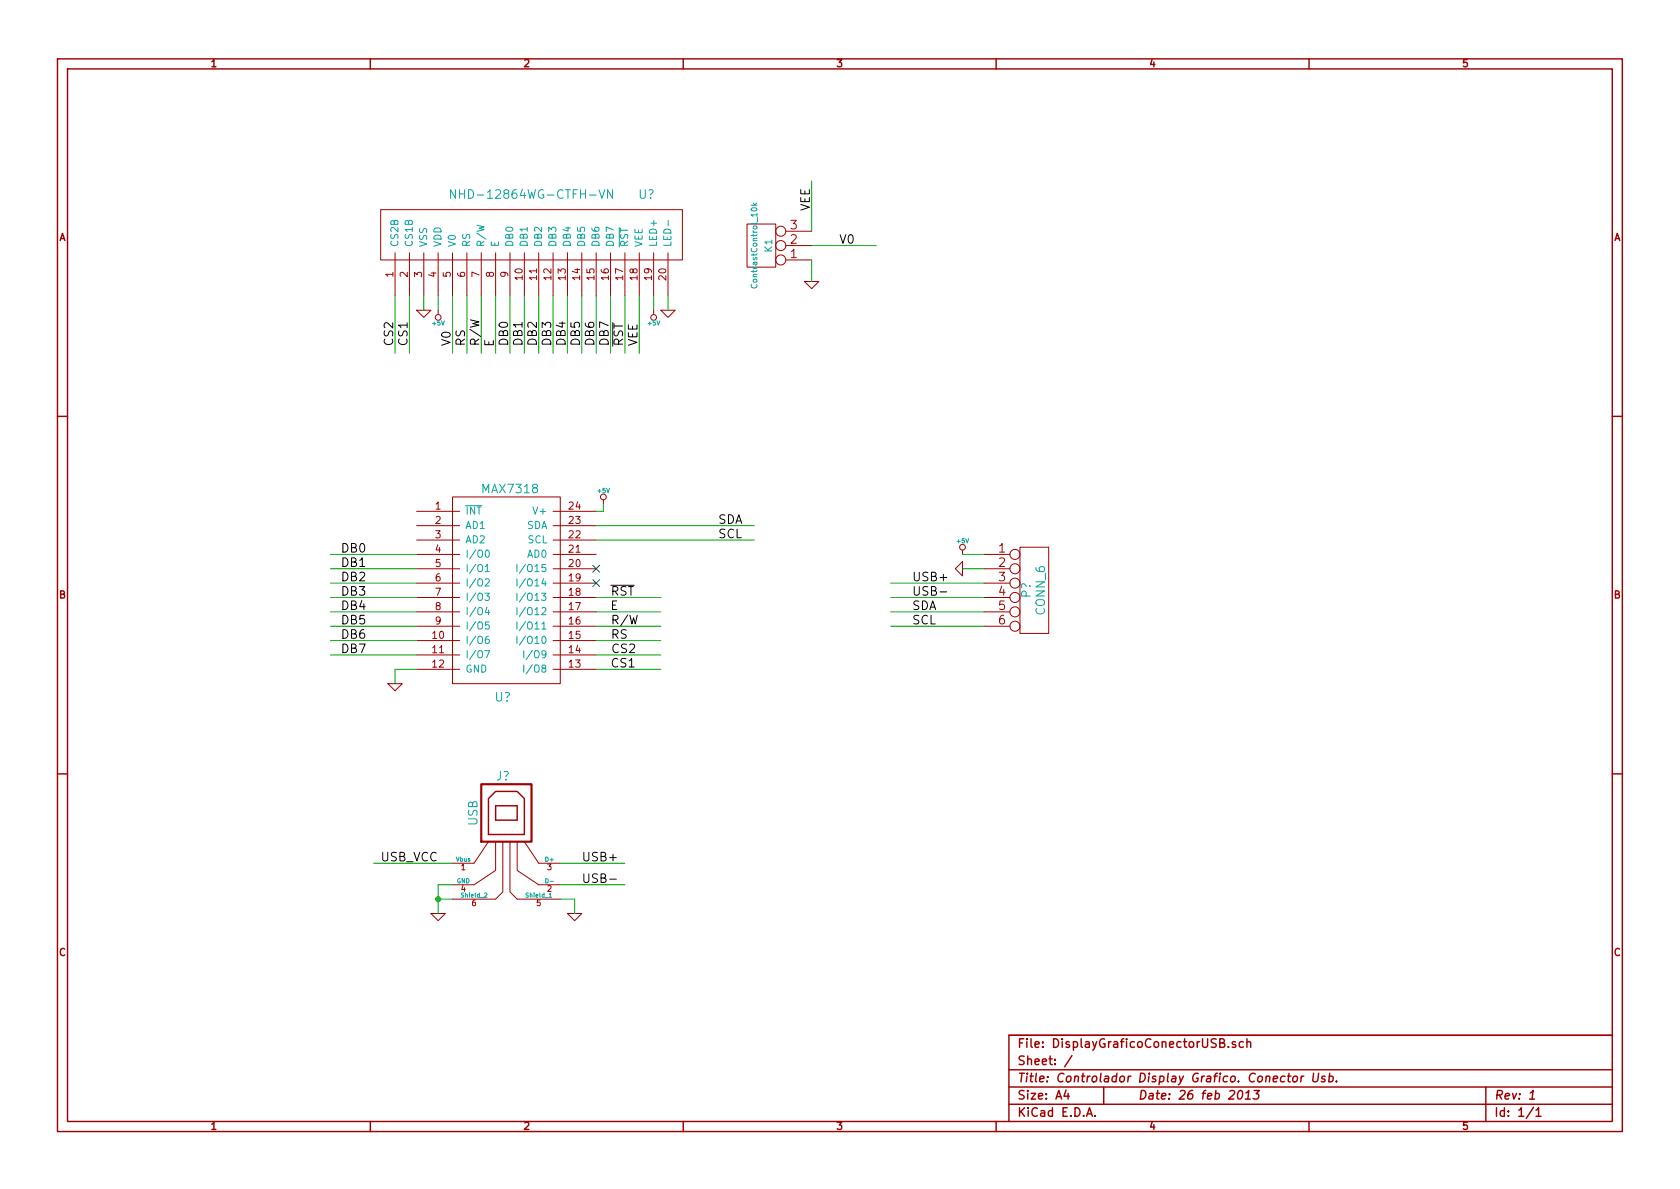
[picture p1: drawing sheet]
EESchema Schematic File Version 2  date Fri 01 Mar 2013 08:17:09 PM ART
LIBS:power
LIBS:device
LIBS:transistors
LIBS:conn
LIBS:linear
LIBS:regul
LIBS:74xx
LIBS:cmos4000
LIBS:adc-dac
LIBS:memory
LIBS:xilinx
LIBS:special
LIBS:microcontrollers
LIBS:dsp
LIBS:microchip
LIBS:analog_switches
LIBS:motorola
LIBS:texas
LIBS:intel
LIBS:audio
LIBS:interface
LIBS:digital-audio
LIBS:philips
LIBS:display
LIBS:cypress
LIBS:siliconi
LIBS:opto
LIBS:atmel
LIBS:contrib
LIBS:valves
LIBS:max7318
LIBS:nhd-12864wg-ctfh-vn
LIBS:nhd‐12864mz‐fsw‐gbw‐l
LIBS:DisplayGraficoConectorUSB-cache
EELAYER 27 0
EELAYER END
$Descr A4 11693 8268
encoding utf-8
Sheet 1 1
Title "Controlador Display Grafico. Conector Usb."
Date "26 feb 2013"
Rev "1"
Comp ""
Comment1 ""
Comment2 ""
Comment3 ""
Comment4 ""
$EndDescr
$Comp
L MAX7318 U?
U 1 1
P 3500 3850
F 0 "U?" H 3500 2850 60  0000 C CNN
F 1 "MAX7318" H 3550 4300 60  0000 C CNN
F 2 "" H 3500 3850 60  0001 C CNN
F 3 "" H 3500 3850 60  0001 C CNN
	1    3500 3850
	1    0    0    -1  
$EndComp
$Comp
L USB J?
U 1 1
P 3550 5800
F 0 "J?" H 3500 6200 60  0000 C CNN
F 1 "USB" V 3300 5950 60  0000 C CNN
F 2 "" H 3550 5800 60  0001 C CNN
F 3 "" H 3550 5800 60  0001 C CNN
	1    3550 5800
	1    0    0    -1  
$EndComp
$Comp
L +5V #PWR?
U 1 1
P 3050 2150
F 0 "#PWR?" H 3050 2240 20  0001 C CNN
F 1 "+5V" H 3050 2240 30  0000 C CNN
F 2 "" H 3050 2150 60  0001 C CNN
F 3 "" H 3050 2150 60  0001 C CNN
	1    3050 2150
	-1   0    0    1   
$EndComp
$Comp
L +5V #PWR?
U 1 1
P 4550 2150
F 0 "#PWR?" H 4550 2240 20  0001 C CNN
F 1 "+5V" H 4550 2240 30  0000 C CNN
F 2 "" H 4550 2150 60  0001 C CNN
F 3 "" H 4550 2150 60  0001 C CNN
	1    4550 2150
	-1   0    0    1   
$EndComp
$Comp
L +5V #PWR?
U 1 1
P 6700 3850
F 0 "#PWR?" H 6700 3940 20  0001 C CNN
F 1 "+5V" H 6700 3940 30  0000 C CNN
F 2 "" H 6700 3850 60  0001 C CNN
F 3 "" H 6700 3850 60  0001 C CNN
	1    6700 3850
	1    0    0    -1  
$EndComp
$Comp
L GND #PWR?
U 1 1
P 6700 3950
F 0 "#PWR?" H 6700 3950 30  0001 C CNN
F 1 "GND" H 6700 3880 30  0001 C CNN
F 2 "" H 6700 3950 60  0001 C CNN
F 3 "" H 6700 3950 60  0001 C CNN
	1    6700 3950
	0    1    1    0   
$EndComp
$Comp
L CONN_3 K1
U 1 1
P 5300 1700
F 0 "K1" V 5250 1700 50  0000 C CNN
F 1 "ContrastControl_10k" V 5350 1700 40  0000 C CNN
F 2 "" H 5300 1700 60  0001 C CNN
F 3 "" H 5300 1700 60  0001 C CNN
	1    5300 1700
	-1   0    0    1   
$EndComp
$Comp
L GND #PWR01
U 1 1
P 2950 2150
F 0 "#PWR01" H 2950 2150 30  0001 C CNN
F 1 "GND" H 2950 2080 30  0001 C CNN
F 2 "" H 2950 2150 60  0001 C CNN
F 3 "" H 2950 2150 60  0001 C CNN
	1    2950 2150
	1    0    0    -1  
$EndComp
$Comp
L GND #PWR02
U 1 1
P 5650 1950
F 0 "#PWR02" H 5650 1950 30  0001 C CNN
F 1 "GND" H 5650 1880 30  0001 C CNN
F 2 "" H 5650 1950 60  0001 C CNN
F 3 "" H 5650 1950 60  0001 C CNN
	1    5650 1950
	1    0    0    -1  
$EndComp
Text Label 5950 1700 2    60   ~ 0
V0
$Comp
L GND #PWR03
U 1 1
P 4650 2150
F 0 "#PWR03" H 4650 2150 30  0001 C CNN
F 1 "GND" H 4650 2080 30  0001 C CNN
F 2 "" H 4650 2150 60  0001 C CNN
F 3 "" H 4650 2150 60  0001 C CNN
	1    4650 2150
	1    0    0    -1  
$EndComp
Text Label 3550 2400 1    60   ~ 0
DB0
Text Label 3650 2400 1    60   ~ 0
DB1
Text Label 3750 2400 1    60   ~ 0
DB2
Text Label 3850 2400 1    60   ~ 0
DB3
Text Label 3950 2400 1    60   ~ 0
DB4
Text Label 4050 2400 1    60   ~ 0
DB5
$Comp
L GND #PWR?
U 1 1
P 2750 4750
F 0 "#PWR?" H 2750 4750 30  0001 C CNN
F 1 "GND" H 2750 4680 30  0001 C CNN
F 2 "" H 2750 4750 60  0001 C CNN
F 3 "" H 2750 4750 60  0001 C CNN
	1    2750 4750
	1    0    0    -1  
$EndComp
Text Label 2550 3850 2    60   ~ 0
DB0
Text Label 2550 3950 2    60   ~ 0
DB1
Text Label 2550 4050 2    60   ~ 0
DB2
Text Label 2550 4150 2    60   ~ 0
DB3
Text Label 2550 4250 2    60   ~ 0
DB4
Text Label 2550 4350 2    60   ~ 0
DB5
Text Label 2550 4450 2    60   ~ 0
DB6
Text Label 2550 4550 2    60   ~ 0
DB7
$Comp
L NHD-12864WG-CTFH-VN U?
U 1 1
P 3650 1650
F 0 "U?" H 4500 1950 60  0000 C CNN
F 1 "NHD-12864WG-CTFH-VN" H 3700 1950 60  0000 C CNN
F 2 "~" H 3400 1750 60  0000 C CNN
F 3 "~" H 3400 1750 60  0000 C CNN
	1    3650 1650
	1    0    0    -1  
$EndComp
Text Label 4450 2400 1    60   ~ 0
VEE
Text Label 5650 1300 3    60   ~ 0
VEE
Text Label 4250 2400 1    60   ~ 0
DB7
Text Label 4150 2400 1    60   ~ 0
DB6
Text Label 3150 2400 1    60   ~ 0
V0
Text Label 2750 2400 1    60   ~ 0
CS2
Text Label 2850 2400 1    60   ~ 0
CS1
Text Label 3250 2400 1    60   ~ 0
RS
Text Label 3350 2400 1    60   ~ 0
R/W
Text Label 3450 2350 3    60   ~ 0
E
Text Label 4350 2400 1    60   ~ 0
~RST
Text Label 4425 4650 2    60   ~ 0
CS1
Text Label 4255 4550 0    60   ~ 0
CS2
Text Label 4370 4450 2    60   ~ 0
RS
Text Label 4445 4350 2    60   ~ 0
R/W
Text Label 4250 4250 0    60   ~ 0
E
Text Label 4415 4150 2    60   ~ 0
~RST
NoConn ~ 4150 4050
NoConn ~ 4150 3950
$Comp
L +5V #PWR?
U 1 1
P 4200 3500
F 0 "#PWR?" H 4200 3590 20  0001 C CNN
F 1 "+5V" H 4200 3590 30  0000 C CNN
F 2 "" H 4200 3500 60  0001 C CNN
F 3 "" H 4200 3500 60  0001 C CNN
	1    4200 3500
	1    0    0    -1  
$EndComp
Text Label 5000 3650 0    60   ~ 0
SDA
Text Label 5000 3750 0    60   ~ 0
SCL
$Comp
L GND #PWR?
U 1 1
P 3050 6350
F 0 "#PWR?" H 3050 6350 30  0001 C CNN
F 1 "GND" H 3050 6280 30  0001 C CNN
F 2 "" H 3050 6350 60  0001 C CNN
F 3 "" H 3050 6350 60  0001 C CNN
	1    3050 6350
	1    0    0    -1  
$EndComp
$Comp
L GND #PWR?
U 1 1
P 4000 6350
F 0 "#PWR?" H 4000 6350 30  0001 C CNN
F 1 "GND" H 4000 6280 30  0001 C CNN
F 2 "" H 4000 6350 60  0001 C CNN
F 3 "" H 4000 6350 60  0001 C CNN
	1    4000 6350
	1    0    0    -1  
$EndComp
Text Label 4050 6000 0    60   ~ 0
USB+
Text Label 4050 6150 0    60   ~ 0
USB-
$Comp
L CONN_6 P?
U 1 1
P 7200 4100
F 0 "P?" V 7150 4100 60  0000 C CNN
F 1 "CONN_6" V 7250 4100 60  0000 C CNN
F 2 "" H 7200 4100 60  0001 C CNN
F 3 "" H 7200 4100 60  0001 C CNN
	1    7200 4100
	1    0    0    -1  
$EndComp
Text Label 6350 4050 0    60   ~ 0
USB+
Text Label 6350 4150 0    60   ~ 0
USB-
Text Label 6350 4250 0    60   ~ 0
SDA
Text Label 6350 4350 0    60   ~ 0
SCL
Text Label 2650 6000 0    60   ~ 0
USB_VCC
Wire Wire Line
	5650 1950 5650 1800
Wire Wire Line
	5650 1250 5650 1600
Wire Wire Line
	2900 3850 2300 3850
Wire Wire Line
	2900 3950 2300 3950
Wire Wire Line
	2900 4050 2300 4050
Wire Wire Line
	2900 4150 2300 4150
Wire Wire Line
	2900 4250 2300 4250
Wire Wire Line
	2900 4350 2300 4350
Wire Wire Line
	2900 4450 2300 4450
Wire Wire Line
	2900 4550 2300 4550
Wire Wire Line
	2750 4750 2750 4650
Wire Wire Line
	2750 4650 2900 4650
Wire Wire Line
	4450 2050 4450 2450
Wire Wire Line
	5650 1700 6100 1700
Wire Wire Line
	3550 2050 3550 2450
Wire Wire Line
	3650 2050 3650 2450
Wire Wire Line
	3750 2050 3750 2450
Wire Wire Line
	3850 2050 3850 2450
Wire Wire Line
	3950 2050 3950 2450
Wire Wire Line
	4050 2050 4050 2450
Wire Wire Line
	4150 2050 4150 2450
Wire Wire Line
	4250 2050 4250 2450
Wire Wire Line
	4350 2050 4350 2450
Wire Wire Line
	3450 2050 3450 2450
Wire Wire Line
	3350 2050 3350 2450
Wire Wire Line
	3250 2050 3250 2450
Wire Wire Line
	3150 2050 3150 2450
Wire Wire Line
	2850 2050 2850 2450
Wire Wire Line
	2750 2050 2750 2450
Wire Wire Line
	4150 4650 4600 4650
Wire Wire Line
	4150 4550 4600 4550
Wire Wire Line
	4150 4450 4600 4450
Wire Wire Line
	4150 4350 4600 4350
Wire Wire Line
	4150 4250 4600 4250
Wire Wire Line
	4150 4150 4600 4150
Wire Wire Line
	3050 2050 3050 2150
Wire Wire Line
	2950 2050 2950 2150
Wire Wire Line
	4650 2150 4650 2050
Wire Wire Line
	4550 2150 4550 2050
Wire Wire Line
	4200 3500 4200 3550
Wire Wire Line
	4200 3550 4150 3550
Wire Wire Line
	4150 3650 5250 3650
Wire Wire Line
	4150 3750 5250 3750
Wire Wire Line
	3150 6250 3050 6250
Wire Wire Line
	3050 6150 3050 6350
Wire Wire Line
	3150 6150 3050 6150
Connection ~ 3050 6250
Wire Wire Line
	3900 6250 4000 6250
Wire Wire Line
	4000 6250 4000 6350
Wire Wire Line
	3900 6000 4350 6000
Wire Wire Line
	3900 6150 4350 6150
Wire Wire Line
	6700 3850 6850 3850
Wire Wire Line
	6850 3950 6700 3950
Wire Wire Line
	6200 4050 6850 4050
Wire Wire Line
	6200 4150 6850 4150
Wire Wire Line
	6850 4250 6200 4250
Wire Wire Line
	6850 4350 6200 4350
Wire Wire Line
	2600 6000 3150 6000
$EndSCHEMATC
